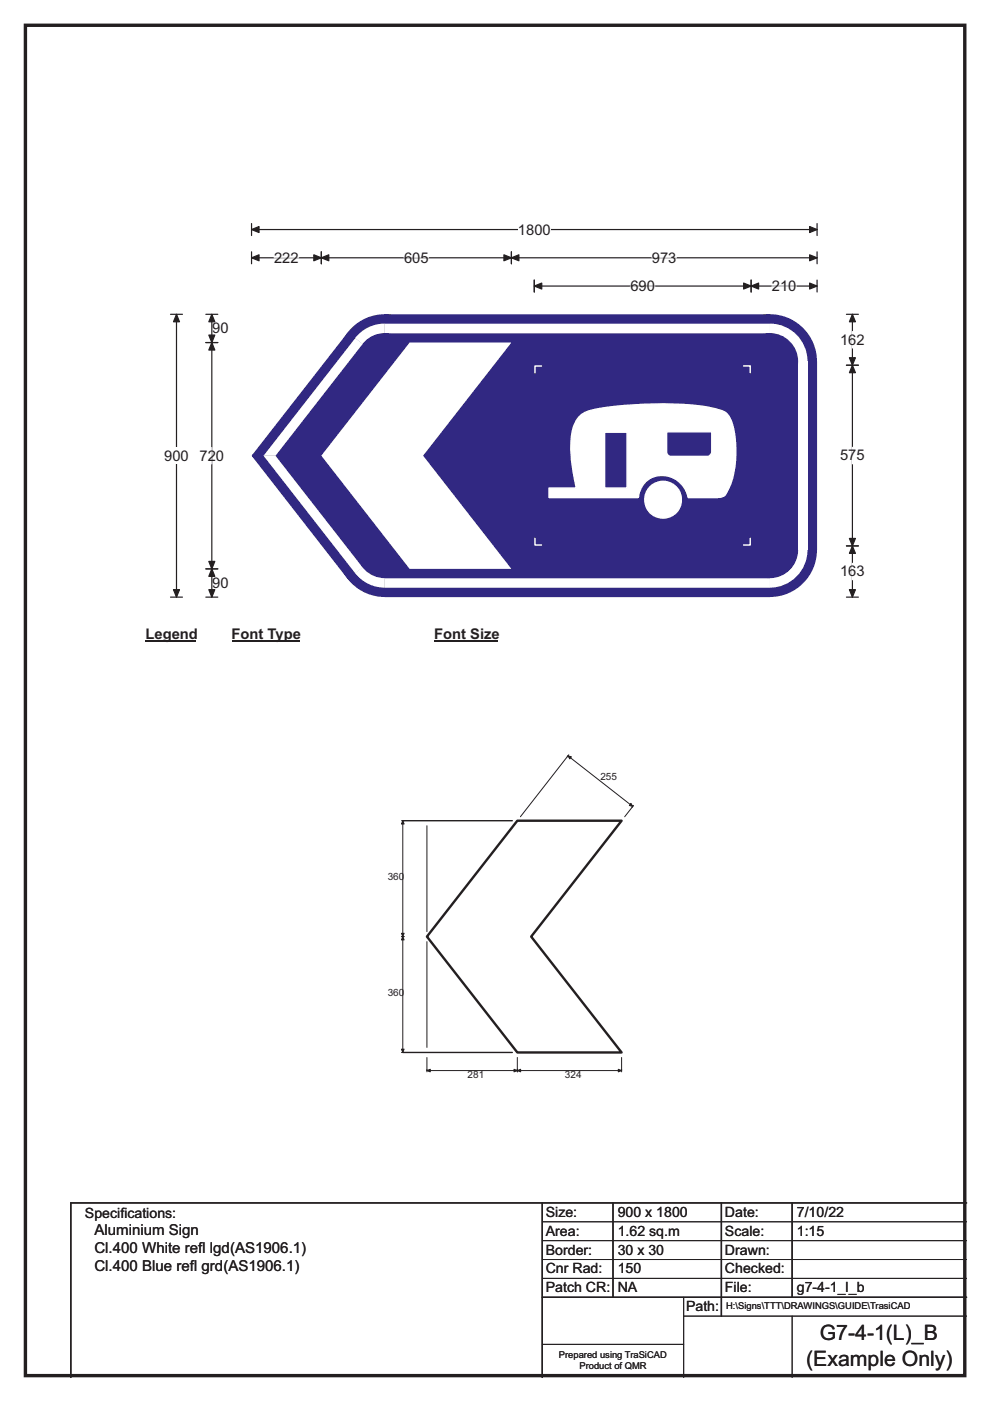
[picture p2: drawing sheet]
<svg xmlns="http://www.w3.org/2000/svg" width="210mm" height="297mm" viewBox="0 0 210 297" stroke-linecap="round" stroke-linejoin="round" font-family="sans-serif">
<path d="M5.4 5.4h199.2v286.3h-199.2z" fill="none" stroke="#231f20" stroke-width=".72"/>
<path d="M53.4 48.7h119.9M53.4 47.4v2.5M173.3 47.4v2.5" fill="none" stroke="#231f20" stroke-width=".25"/>
<g fill="#231f20" stroke="#231f20" stroke-width=".25">
<path d="M53.4 48.7l1.5-.7v1.3z" fill-rule="evenodd"/>
<path d="M171.7 48l1.6 .7-1.6 .6z" fill-rule="evenodd"/>
</g>
<path d="M109.9 46.9h6.9v3.5h-6.9z" fill="#fff"/>
<path d="M53.4 54.7h119.9M53.4 53.4v2.5M68.1 53.4v2.5M108.5 53.4v2.5M113.3 59.4v2.5M159.3 59.4v2.5M173.3 53.4v2.5M173.3 59.4v2.5M36.2 66.6h2.5M37.4 66.6v60M113.3 60.6h60M36.2 126.6h2.5" fill="none" stroke="#231f20" stroke-width=".25"/>
<g fill="#231f20" stroke="#231f20" stroke-width=".25">
<path d="M68.1 54.7l1.6-.7v1.3z" fill-rule="evenodd"/>
<path d="M106.9 54l1.6 .7-1.6 .6z" fill-rule="evenodd"/>
<path d="M53.4 54.7l1.5-.7v1.3z" fill-rule="evenodd"/>
<path d="M66.6 54l1.5 .7-1.5 .6z" fill-rule="evenodd"/>
<path d="M108.5 54.7l1.6-.7v1.3z" fill-rule="evenodd"/>
<path d="M171.7 54l1.6 .7-1.6 .6z" fill-rule="evenodd"/>
<path d="M113.3 60.6l1.6-.6v1.3z" fill-rule="evenodd"/>
<path d="M157.7 60l1.6 .6-1.6 .7z" fill-rule="evenodd"/>
<path d="M159.3 60.6l1.6-.6v1.3z" fill-rule="evenodd"/>
<path d="M171.7 60l1.6 .6-1.6 .7z" fill-rule="evenodd"/>
<path d="M37.4 66.6l.7 1.6h-1.3z" fill-rule="evenodd"/>
<path d="M36.8 125h1.3l-.7 1.6z" fill-rule="evenodd"/>
</g>
<path d="M58.1 54.7h5.2M85.7 54.7h5.2M138.3 54.7h5.2M133.7 60.6h5.2M163.7 60.6h5.2" fill="none" stroke="#fff" stroke-width=".25"/>
<path d="M34.8 94.9h5.2v3.5h-5.2z" fill="#fff"/>
<path d="M43.7 72.6h2.5M43.7 66.6h2.5M44.9 66.6v60M179.5 66.6h2.6M179.5 77.4h2.6M180.8 66.6v60M179.5 115.7h2.6M43.7 120.6h2.5M43.7 126.6h2.5M179.5 126.6h2.6" fill="none" stroke="#231f20" stroke-width=".25"/>
<g fill="#231f20" stroke="#231f20" stroke-width=".25">
<path d="M44.9 72.6l.7 1.6h-1.3z" fill-rule="evenodd"/>
<path d="M44.3 119h1.3l-.7 1.6z" fill-rule="evenodd"/>
<path d="M44.9 66.6l.7 1.6h-1.3z" fill-rule="evenodd"/>
<path d="M44.3 71h1.3l-.7 1.6z" fill-rule="evenodd"/>
<path d="M44.9 120.6l.7 1.6h-1.3z" fill-rule="evenodd"/>
<path d="M44.3 125h1.3l-.7 1.6z" fill-rule="evenodd"/>
<path d="M180.8 77.4l.6 1.6h-1.2z" fill-rule="evenodd"/>
<path d="M180.2 114.2h1.2l-.6 1.5z" fill-rule="evenodd"/>
<path d="M180.8 66.6l.6 1.6h-1.2z" fill-rule="evenodd"/>
<path d="M180.2 75.8h1.2l-.6 1.6z" fill-rule="evenodd"/>
<path d="M180.8 115.7l.6 1.6h-1.2z" fill-rule="evenodd"/>
<path d="M180.2 125h1.2l-.6 1.6z" fill-rule="evenodd"/>
</g>
<path d="M180.8 70.3v3.5M44.9 94.9v3.5M180.8 94.8v3.5M180.8 119.4v3.5" fill="none" stroke="#fff" stroke-width=".25"/>
<path d="M30.9 132.6h10.7v3.5h-10.7z" fill="#fff"/>
<path d="M30.9 135.9h10.7" fill="none" stroke="#231f20" stroke-width=".32"/>
<path d="M49.1 132.6h14.4v3.5h-14.4z" fill="#fff"/>
<path d="M49.1 135.9h14.4" fill="none" stroke="#231f20" stroke-width=".32"/>
<path d="M92.1 132.6h13.5v3.5h-13.5z" fill="#fff"/>
<path d="M92.1 135.9h13.5" fill="none" stroke="#231f20" stroke-width=".32"/>
<g fill="#fff">
<path d="M30.9 136.8h.8v3.5h-.8z"/>
<path d="M49.1 136.8h35.5v3.5h-35.5z"/>
<path d="M92.1 136.8h5.2v3.5h-5.2z"/>
</g>
<g fill="#312882">
<path d="M73.8 70.5l7.8-3.9h81.7l10 10v40l-10 10h-81.7l-7.8-3.8-20.3-26v-.4z" fill-rule="evenodd"/>
<circle cx="81.6" cy="76.6" r="10"/>
<circle cx="53.8" cy="96.6" r=".33"/>
<circle cx="81.6" cy="116.6" r="10"/>
<circle cx="163.3" cy="116.6" r="10"/>
<circle cx="163.3" cy="76.6" r="10"/>
</g>
<g fill="#fff">
<path d="M81.6 68.6v2h81.7v-2zM81.6 70.6h81.7z" fill-rule="evenodd"/>
<path d="M75.8 71.1a8 8 0 0 1 5.8-2.5v8l-6.3-4.9z" fill-rule="evenodd"/>
</g>
<circle cx="81.6" cy="76.6" r="6" fill="#312882"/>
<g fill="#fff">
<path d="M75.3 71.7l1.6 1.2-18.5 23.7h-2.5z" fill-rule="evenodd"/>
<path d="M55.9 96.6h2.5l18.5 23.7-1.6 1.2z" fill-rule="evenodd"/>
<path d="M75.3 121.5l6.3-4.9v8a8 8 0 0 1-6.3-3.1z" fill-rule="evenodd"/>
</g>
<circle cx="81.6" cy="116.6" r="6" fill="#312882"/>
<g fill="#fff">
<path d="M81.6 122.6v2h81.7v-2zM81.6 122.6h81.7z" fill-rule="evenodd"/>
<path d="M163.3 116.6l8-.1a8 8 0 0 1-8 8.1z" fill-rule="evenodd"/>
</g>
<circle cx="163.3" cy="116.6" r="6" fill="#312882"/>
<path d="M169.3 76.6h2v40h-2z" fill="#fff"/>
<path d="M163.3 68.6a8 8 0 0 1 8 8h-8z" fill-rule="evenodd" fill="#fff"/>
<circle cx="163.3" cy="76.6" r="6" fill="#312882"/>
<g fill="#fff">
<path d="M86.9 72.6h21.6l-18.8 24 18.8 24h-21.6l-18.8-24z" fill-rule="evenodd"/>
<path d="M136.8 105.9a3.9 3.9 0 0 0 7.7 0 3.9 3.9 0 0 0-7.7 0zM122.8 88.4a10 10 0 0 0-1.7 7.1l.4 3.9 .8 4.1h-5.8v2h18.9a5.2 5.2 0 0 1 4.4-4.7 5.2 5.2 0 0 1 5.6 3.1l.6 1.6h6.3a1.95 1.95 0 0 0 2.1-1.7 20.9 20.9 0 0 0 .7-14.6 3.8 3.8 0 0 0-3.4-2.6 73.6 73.6 0 0 0-22.9-.2l-2.5 .4a6.2 6.2 0 0 0-3.5 1.6zM128.2 91.6h4.8v11.9h-4.8zM141.4 91.6v4.1a1.03 1.03 0 0 0 .9 1.1h7.7a1.04 1.04 0 0 0 1-1.1v-4.1z" fill-rule="evenodd"/>
</g>
<g fill="none" stroke="#fff" stroke-width=".31">
<path d="M114.9 77.6h-1.4v1.4M157.7 77.6h1.4v1.4M122.8 88.4a7.2 7.2 0 0 1 4.4-1.8 79.1 79.1 0 0 1 23.7-.1l.8 .1a4 4 0 0 1 3.8 3.7 20.1 20.1 0 0 1-1.6 14.6 1.98 1.98 0 0 1-1.7 .6h-6.2a5.5 5.5 0 0 0-4-4.5 5.5 5.5 0 0 0-5.6 1.8l-.6 1-.4 1.7h-18.9v-2h5.8l-.4-1.7a26.1 26.1 0 0 1-.3-11.1l.4-1zM128.2 91.6h4.8v11.9h-4.8zM141.4 91.6h9.6v4.1a1.04 1.04 0 0 1-1 1.1h-7.7a1.03 1.03 0 0 1-.9-1.1zM113.5 114.1v1.5h1.4M159.1 114.1v1.5h-1.4"/>
<circle cx="140.6" cy="105.9" r="3.9"/>
</g>
<path d="M85.4 174h23.3M85.4 223.1h23.3M115 255v37M130 255v20M153 255v24M168 255v20M205 255h-190v37M115 275h90" fill="none" stroke="#231f20" stroke-width=".3"/>
<g fill="none" stroke="#231f20" stroke-width=".21">
<path d="M85.1 174h.6M85.4 174v49.1M90.6 175.1v22.4M110.4 173.2l10.1-12.9 13.7 10.7-1.7 2.2M120.6 160l-.3 .5M134.4 170.8l-.4 .4M85.1 198.6h.6M90.6 199.6v22.5M85.1 223.1h.6M90.6 224.2v3.1M90.6 227h41.2M109.7 224.2v3.1"/>
<path d="M131.8 224.2v3.1M115 259h90M115 263h90M115 267h90M115 271h90M145 279h60M145 275v17M168 279v13M115 285h30"/>
</g>
<g fill="#231f20" stroke="#231f20" stroke-width=".21">
<path d="M85.4 174l.3 .7h-.6z" fill-rule="evenodd"/>
<path d="M85.1 197.9h.6l-.3 .7z" fill-rule="evenodd"/>
<path d="M85.4 198.6l.3 .7h-.6z" fill-rule="evenodd"/>
<path d="M85.1 222.4h.6l-.3 .7z" fill-rule="evenodd"/>
<path d="M131.1 226.7l.7 .3-.7 .3z" fill-rule="evenodd"/>
<path d="M109.7 227l.7-.3v.6z" fill-rule="evenodd"/>
<path d="M109 226.7l.7 .3-.7 .3z" fill-rule="evenodd"/>
<path d="M90.6 227l.7-.3v.6z" fill-rule="evenodd"/>
<path d="M120.5 160.3l.7 .2-.4 .4z" fill-rule="evenodd"/>
<path d="M133.8 170.3l.4 .7-.7-.2z" fill-rule="evenodd"/>
</g>
<path d="M109.7 174h22.1l-19.1 24.6 19.1 24.5h-22.1l-19.1-24.5z" fill="none" stroke="#231f20" stroke-width=".51"/>
<g font-size="4.5" fill="#231f20">
<text x="173.9" y="284.2">G7-4-1(L)_B</text>
<text x="171" y="289.6">(Example Only)</text>
</g>
<g font-size="3.2" fill="#231f20">
<text x="20" y="261.9">Aluminium Sign</text>
<text x="20" y="265.8">Cl.400 White ref</text>
<text x="20" y="269.6">Cl.400 Blue ref</text>
<text x="40.3" y="269.6">l grd(AS1906.1)</text>
<text x="42" y="265.8">l lgd(AS1906.1)</text>
</g>
<g font-size="3.1" fill="#231f20">
<text x="109.9" y="49.7">1800</text>
<text x="58.1" y="55.7">222</text>
<text x="85.7" y="55.7">605</text>
<text x="138.3" y="55.7">973</text>
<text x="133.7" y="61.7">690</text>
<text x="163.7" y="61.7">210</text>
<text x="45" y="70.7">90</text>
<text x="178.2" y="73.1">162</text>
<text x="34.8" y="97.7">900</text>
<text x="42.3" y="97.7">720</text>
<text x="178.2" y="97.6">575</text>
<text x="45" y="124.7">90</text>
<text x="178.2" y="122.2">163</text>
<text x="30.9" y="135.4">Legend</text>
<text x="49.1" y="135.4">Font Type</text>
<text x="92.1" y="135.4">Font Size</text>
</g>
<g font-size="3" fill="#231f20">
<text x="115.8" y="258">Size:</text>
<text x="131" y="258">900 x 1800</text>
<text x="153.8" y="258">Date:</text>
<text x="169" y="258">7/10/22</text>
<text x="18" y="258.2">Specif</text>
<text x="25.5" y="258.2">ications:</text>
<text x="115.8" y="262">Area:</text>
<text x="131" y="262">1.62 sq.m</text>
<text x="153.8" y="262">Scale:</text>
<text x="169" y="262">1:15</text>
<text x="115.8" y="266">Border:</text>
<text x="115.8" y="270">Cnr Rad:</text>
<text x="131" y="266">30 x 30</text>
<text x="131" y="270">150</text>
<text x="153.8" y="266">Drawn:</text>
<text x="153.8" y="270">Checked:</text>
<text x="115.8" y="274">Patch CR:</text>
<text x="131" y="274">NA</text>
<text x="153.8" y="274">File:</text>
<text x="169" y="274">g7-4-1_l_b</text>
<text x="145.5" y="278">Path:</text>
</g>
<g font-size="2.1" fill="#231f20">
<text x="127.3" y="165.4">255</text>
<text x="82.2" y="186.7">360</text>
<text x="82.2" y="211.2">360</text>
<text x="99.2" y="228.6">281</text>
<text x="119.8" y="228.6">324</text>
</g>
<g font-size="2" fill="#231f20">
<text x="154" y="277.6">H:\Signs\TTT\DRAWINGS\GUIDE\TrasiCAD</text>
<text x="118.5" y="287.8">Prepared using TraSiCAD</text>
<text x="122.9" y="290.2">Product of QMR</text>
</g>
</svg>
